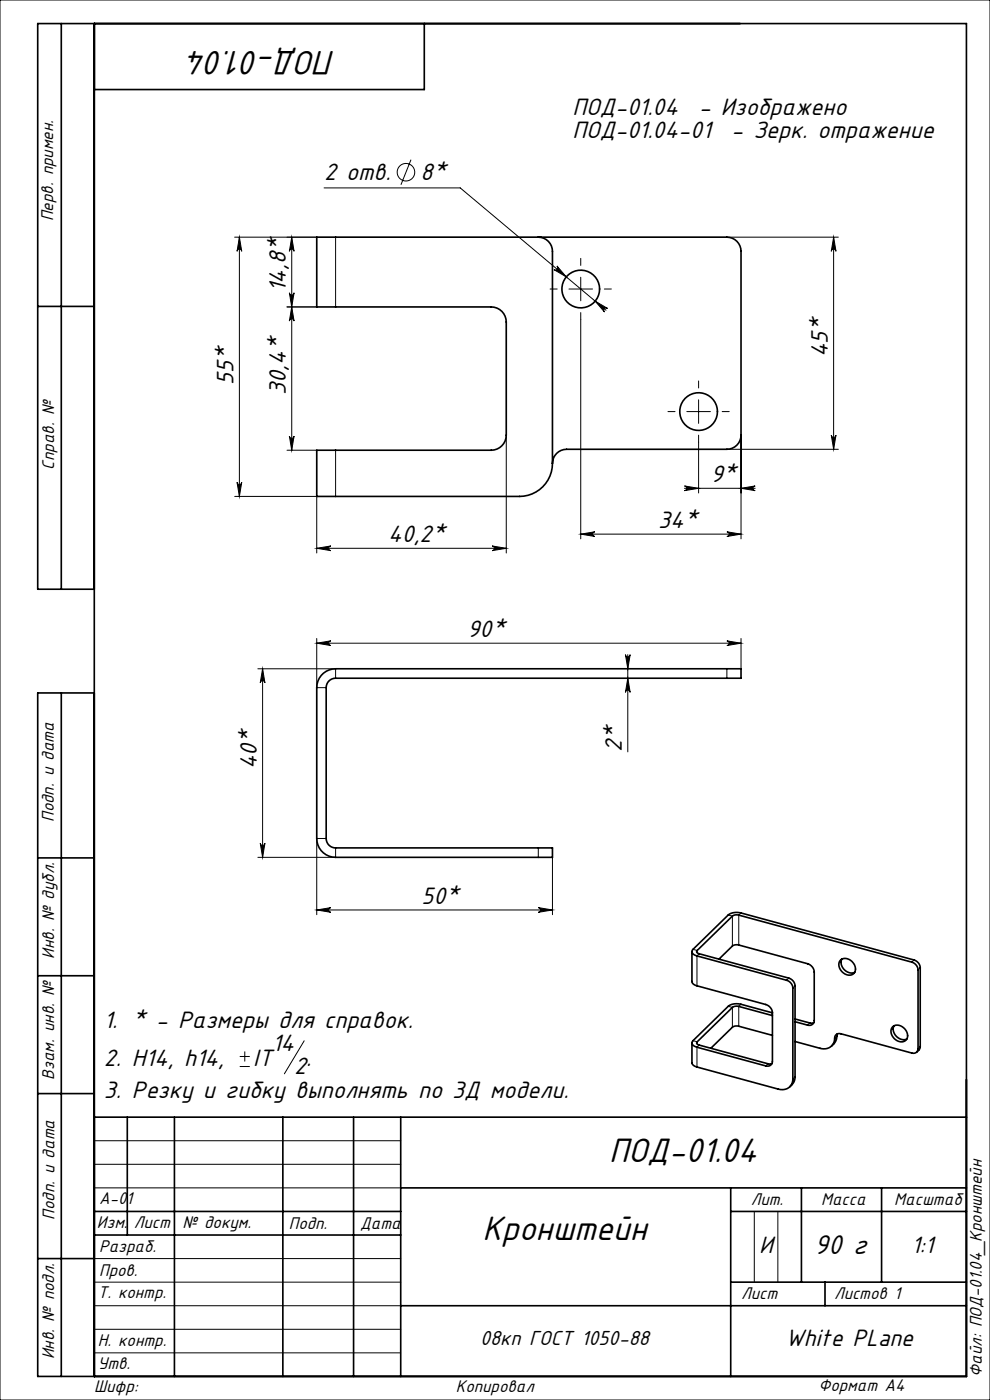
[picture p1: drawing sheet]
<svg xmlns="http://www.w3.org/2000/svg" width="210mm" height="297mm" viewBox="0 0 210 297" stroke-linecap="round" stroke-linejoin="round" font-family="sans-serif">
<g fill="none" stroke="#000" stroke-width=".21">
<path d="M0 0h210v297h-210zM68.7 39.9h28.9l31 25.9M87.2 33.9l-2.2 5.3M49.8 50.3h17.4M50.8 50.3v55M50.8 50.3l.5 3a.5 .5 0 0 0-.5-.5 .5 .5 0 0 0-.5 .5zM61.9 50.3l.5 3a.5 .5 0 0 0-.5-.5 .5 .5 0 0 0-.5 .5zM61.9 50.3v45.2M71.2 50.3v14.8M118.1 56.4l2 2.3-2.6-1.5a.5 .5 0 0 0 .7-.1 .5 .5 0 0 0-.1-.7zM123.2 58.8v5M154.2 50.3h23.6"/>
<path d="M176.8 50.3v45M176.8 50.3l.5 3a.5 .5 0 0 0-.5-.5 .5 .5 0 0 0-.5 .5zM60.9 65.1h6.3M61.4 62.1a.5 .5 0 0 0 .5 .5 .5 .5 0 0 0 .5-.5l-.5 3zM61.9 65.1l.5 3a.5 .5 0 0 0-.5-.5 .5 .5 0 0 0-.5 .5zM120.7 61.3h5M123.2 67.8v46.5M126.3 63.9l2.6 1.5a.5 .5 0 0 0-.7 .1 .5 .5 0 0 0 0 .7zM60.9 95.5h6.3M61.4 92.5a.5 .5 0 0 0 .5 .5 .5 .5 0 0 0 .5-.5l-.5 3zM71.2 95.5v9.8M107.4 92.3v25"/>
<path d="M145.7 87.3h5M148.2 84.8v5M148.2 93.8v10.8M154.2 95.3h23.6M157.2 92.3v22M176.3 92.3a.5 .5 0 0 0 .5 .5 .5 .5 0 0 0 .5-.5l-.5 3zM49.8 105.3h17.4v12M50.3 102.3a.5 .5 0 0 0 .5 .5 .5 .5 0 0 0 .5-.5l-.5 3zM67.2 116.3h40.2M67.2 116.3l3-.5a.5 .5 0 0 0-.5 .5 .5 .5 0 0 0 .5 .5zM104.4 115.8l3 .5-3 .5a.5 .5 0 0 0 .5-.5 .5 .5 0 0 0-.5-.5zM123.2 113.3l3-.5a.5 .5 0 0 0-.5 .5 .5 .5 0 0 0 .5 .5z"/>
<path d="M123.2 113.3h34M145.2 103.1l3 .5-3 .5a.5 .5 0 0 0 .5-.5 .5 .5 0 0 0-.5-.5zM145.2 103.6h15M154.2 112.8l3 .5-3 .5a.5 .5 0 0 0 .5-.5 .5 .5 0 0 0-.5-.5zM157.2 103.6l3-.5a.5 .5 0 0 0-.5 .5 .5 .5 0 0 0 .5 .5zM67.2 135.4v10.5h2M67.2 136.4h90M67.2 136.4l3-.5a.5 .5 0 0 0-.5 .5 .5 .5 0 0 0 .5 .5zM132.7 138.9a.5 .5 0 0 0 .5 .5 .5 .5 0 0 0 .5-.5l-.5 3zM133.2 138.9v20.6M154.2 135.9l3 .5-3 .5a.5 .5 0 0 0 .5-.5 .5 .5 0 0 0-.5-.5zM157.2 135.4v6.5"/>
<path d="M54.7 141.9h16.5v2M55.7 141.9l.5 3a.5 .5 0 0 0-.5-.5 .5 .5 0 0 0-.5 .5zM55.7 141.9v40M133.2 143.9l.5 3a.5 .5 0 0 0-.5-.5 .5 .5 0 0 0-.5 .5zM154.2 141.9v2M55.2 178.9a.5 .5 0 0 0 .5 .5 .5 .5 0 0 0 .5-.5l-.5 3zM69.2 177.9h-2v16.1M71.2 179.9v2h-16.5M114.2 179.9v2M67.2 193l3-.5a.5 .5 0 0 0-.5 .5 .5 .5 0 0 0 .5 .5zM67.2 193h50M114.2 192.5l3 .5-3 .5a.5 .5 0 0 0 .5-.5 .5 .5 0 0 0-.5-.5z"/>
<path d="M117.2 181.9v12.1M154.5 194.1l.9 .3v6.3M157.2 193.7l-.5 .4v6.4M147 201.4l.9 .2v.5M148.3 202.3l-.5 .5v6.3M154.5 213.5l.9 .2v4.2M157.2 213.1l-.5 .4v4.2M167.3 207.5l-.4 .5M168.6 209.1l-.4 .5M171.8 217l-.5 .5M177.5 219.8l-.5 .4M193.9 203.7l-.5 .4"/>
<path d="M195.2 205.3l-.5 .5M50.9 226.3h2.1M50.9 224.1h2.1M51.9 223.1v2.1M64.5 220.8l-4.2 7M147 220.8l.9 .2v.5M148.3 221.7l-.5 .5v4.2M162.9 225.7l-.5 .4M168.6 228.4l-.4 .5M195.2 222l-.5 .5M20 242h65M20 247h65"/>
<path d="M20 252h65M160 257v15M165 257v15M20 277h65M20 272h65M20 267h65M20 287h65M20 282h65"/>
<circle cx="86.1" cy="36.5" r="1.86"/>
</g>
<path d="M123.2 56.3v-1.5M118.2 61.3h-1.5M123.2 66.3v1.5M128.2 61.3h1.5M143.2 87.3h-1.5M148.2 82.3v-1.5M148.2 92.3v1.5M153.2 87.3h1.5" fill="none" stroke="#000" stroke-width=".21" stroke-dasharray="15.2 1.3 1.3 1.3"/>
<g fill="none" stroke="#000" stroke-width=".35">
<path d="M13 5v120M20 5v287M90 5v14h-70M67.2 50.3h87a3 3 0 0 1 3 3v39a3 3 0 0 1-3 3h-34a3 3 0 0 0-3 3 7 7 0 0 1-7 7h-43v-9.8h37a3.2 3.2 0 0 0 3.2-3.2v-24a3.2 3.2 0 0 0-3.2-3.2h-37zM114.2 50.3a3 3 0 0 1 3 3v45M8 65h12M20 125h-12v-120h197v287h-197v-145h12M13 147v145M68.1 143.3a4 4 0 0 1 3.1-1.4h86v2h-86a2 2 0 0 0-2 2v32a2 2 0 0 0 2 2h46v2h-46a4 4 0 0 1-4-4v-32a4 4 0 0 1 .9-2.6zM8 182h12M8 207h12M146.8 201.9v6.4l.3 .5 .7 .3 14.6 4a1.96 1.96 0 0 1 1.4 1.8"/>
<path d="M152.5 203.5l2.9-2.8 .9-.3 15 4a1.96 1.96 0 0 1 1.4 1.8v10.3a1.03 1.03 0 0 1-1.4 1l-2.7-.7M163.8 215.4l-7.1-1.9h-.9l-.4 .2-7.5 7.3a.44 .44 0 0 0 0 .5 .44 .44 0 0 0 .4 .2l14.6 4 .8-.1M163.8 219.6l-7.1-1.9h-.8l-.5 .2-4.6 4.5M168.6 216.2l3.2 .8h.8M177.6 219.3a3.1 3.1 0 0 1-1.2 2.6M178.2 203.7a2.1 2.1 0 0 1 3.3 1.9 1.45 1.45 0 0 1-1 1.3 1.45 1.45 0 0 1-1.6-.5 1.96 1.96 0 0 1-.7-2.7zM178.6 203.5a2.2 2.2 0 0 0 2.7 2.8M189.3 217.9a2.1 2.1 0 0 1 3.2 1.8 1.45 1.45 0 0 1-1 1.3 1.45 1.45 0 0 1-1.5-.4 1.96 1.96 0 0 1-.7-2.7zM189.6 217.6a2.2 2.2 0 0 0 2.8 2.8M8 232h12M20 237h185M27 237v25"/>
<path d="M37 237v55M60 237v55M75 237v55M85 237v55M146.8 221.3v4.2l.5 .6 17.8 4.9a2.25 2.25 0 0 0 3.1-2.1v-19.3a1.84 1.84 0 0 0-1.3-1.6l-19.1-5.2a.89 .89 0 0 1-.8-.4 .89 .89 0 0 1 0-1l7.5-7.3a3.1 3.1 0 0 1 2.7-.4l36.7 10a1.84 1.84 0 0 1 1.3 1.6v16.7l-.1 .5-.6 .7M147 220.8l7.5-7.3a3.1 3.1 0 0 1 2.7-.4l6.6 1.8v10.2a1.03 1.03 0 0 1-1.4 1l-14.6-3.9a.89 .89 0 0 1-.8-.5 .89 .89 0 0 1 0-.9zM168.6 221l5.4 1.4a2.3 2.3 0 0 0 3.1-2.4l.2-.4 .3-.3h.8l15 4.1a.97 .97 0 0 0 1.3-.9v-16.7a1.84 1.84 0 0 0-1.3-1.7l-37.1-10-.9 .3-7.5 7.2a.44 .44 0 0 0 0 .5 .44 .44 0 0 0 .4 .2l19 5.2a1.84 1.84 0 0 1 1.3 1.6v19.3l-.2 1.1-.9 1.1M20 257h65M85 252h120M155 252v40M155 257h50M170 252v20"/>
<path d="M187 252v20M8 267h12M20 262h65M85 277h120M155 272h50M175 272v5"/>
<circle cx="123.2" cy="61.3" r="4"/>
<circle cx="148.2" cy="87.3" r="4"/>
</g>
<g fill="#000">
<path d="M50.8 50.3l.5 3a.5 .5 0 0 0-.5-.5 .5 .5 0 0 0-.5 .5zM50.3 102.3a.5 .5 0 0 0 .5 .5 .5 .5 0 0 0 .5-.5l-.5 3zM61.9 65.1l.5 3a.5 .5 0 0 0-.5-.5 .5 .5 0 0 0-.5 .5zM61.4 92.5a.5 .5 0 0 0 .5 .5 .5 .5 0 0 0 .5-.5l-.5 3zM55.7 141.9l.5 3a.5 .5 0 0 0-.5-.5 .5 .5 0 0 0-.5 .5zM55.2 178.9a.5 .5 0 0 0 .5 .5 .5 .5 0 0 0 .5-.5l-.5 3zM132.7 138.9a.5 .5 0 0 0 .5 .5 .5 .5 0 0 0 .5-.5l-.5 3zM133.2 143.9l.5 3a.5 .5 0 0 0-.5-.5 .5 .5 0 0 0-.5 .5z"/>
<path d="M176.3 92.3a.5 .5 0 0 0 .5 .5 .5 .5 0 0 0 .5-.5l-.5 3zM176.8 50.3l.5 3a.5 .5 0 0 0-.5-.5 .5 .5 0 0 0-.5 .5zM61.4 62.1a.5 .5 0 0 0 .5 .5 .5 .5 0 0 0 .5-.5l-.5 3zM61.9 50.3l.5 3a.5 .5 0 0 0-.5-.5 .5 .5 0 0 0-.5 .5z"/>
<path d="M104.4 115.8l3 .5-3 .5a.5 .5 0 0 0 .5-.5 .5 .5 0 0 0-.5-.5zM67.2 116.3l3-.5a.5 .5 0 0 0-.5 .5 .5 .5 0 0 0 .5 .5z"/>
<path d="M123.2 113.3l3-.5a.5 .5 0 0 0-.5 .5 .5 .5 0 0 0 .5 .5zM154.2 112.8l3 .5-3 .5a.5 .5 0 0 0 .5-.5 .5 .5 0 0 0-.5-.5zM145.2 103.1l3 .5-3 .5a.5 .5 0 0 0 .5-.5 .5 .5 0 0 0-.5-.5zM157.2 103.6l3-.5a.5 .5 0 0 0-.5 .5 .5 .5 0 0 0 .5 .5zM126.3 63.9l1.9 2.3a.5 .5 0 0 1 0-.7 .5 .5 0 0 1 .7-.1zM118.1 56.4a.5 .5 0 0 1 .1 .7 .5 .5 0 0 1-.7 .1l2.6 1.5zM67.2 193l3-.5a.5 .5 0 0 0-.5 .5 .5 .5 0 0 0 .5 .5zM114.2 192.5l3 .5-3 .5a.5 .5 0 0 0 .5-.5 .5 .5 0 0 0-.5-.5z"/>
<path d="M154.2 135.9l3 .5-3 .5a.5 .5 0 0 0 .5-.5 .5 .5 0 0 0-.5-.5zM67.2 136.4l3-.5a.5 .5 0 0 0-.5 .5 .5 .5 0 0 0 .5 .5z"/>
</g>
<g font-size="8">
<text x="71.2" y="10.7" transform="rotate(-180 71.2 10.7)">ПОД-01.04</text>
<text x="129.2" y="246.6">ПОД-01.04</text>
<text x="102.3" y="263.1">Кронштейн</text>
</g>
<text font-size="6.4" x="172.8" y="266">90 г</text>
<g font-size="5.6">
<text x="121.4" y="24.4">ПОД-01.04</text>
<text x="121.4" y="29.3">ПОД-01.04-01</text>
<text x="148.2" y="24.4">- Изображено</text>
<text x="155.1" y="29.3">- Зерк. отражение</text>
<text x="68.7" y="38.3">2 отв.</text>
<text x="89.2" y="38.3">8*</text>
<text x="60.6" y="62" transform="rotate(-90 60.6 62)">14,8*</text>
<text x="175.6" y="75.8" transform="rotate(-90 175.6 75.8)">45*</text>
<text x="49.5" y="81.7" transform="rotate(-90 49.5 81.7)">55*</text>
<text x="60.6" y="83.8" transform="rotate(-90 60.6 83.8)">30,4*</text>
<text x="150.8" y="102.3">9*</text>
<text x="139.6" y="112.1">34*</text>
<text x="82.3" y="115.1">40,2*</text>
<text x="99.2" y="135.2">90*</text>
<text x="131.9" y="159.5" transform="rotate(-90 131.9 159.5)">2*</text>
<text x="54.4" y="163.2" transform="rotate(-90 54.4 163.2)">40*</text>
<text x="89.4" y="191.8">50*</text>
<text x="22" y="218.1">1. * - Размеры для справок.</text>
<text x="22" y="226.2">2. Н14, h14,</text>
<text x="53.7" y="226.2">IT</text>
<text x="57.7" y="223">14</text>
<text x="62.4" y="227.9">2</text>
<text x="65" y="226.2">.</text>
<text x="22" y="232.8">3. Резку и гибку выполнять по 3Д модели.</text>
<text x="161.1" y="265.7">И</text>
<text x="193.4" y="265.8">1:1</text>
<text x="166.6" y="285.6">White PLane</text>
</g>
<text font-size="4.8" x="101.8" y="285.4">08кп ГОСТ 1050-88</text>
<g font-size="4">
<text x="11.3" y="46.9" transform="rotate(-90 11.3 46.9)">Перв. примен.</text>
<text x="11.5" y="99.6" transform="rotate(-90 11.5 99.6)">Справ. №</text>
<text x="11.4" y="174.4" transform="rotate(-90 11.4 174.4)">Подп. и дата</text>
<text x="11.5" y="203.4" transform="rotate(-90 11.5 203.4)">Инв. № дубл.</text>
<text x="11.5" y="229" transform="rotate(-90 11.5 229)">Взам. инв. №</text>
<text x="21" y="255.5">А-01</text>
<text x="159.2" y="255.6">Лит.</text>
<text x="174.2" y="255.6">Масса</text>
<text x="189.7" y="255.6">Масштаб</text>
<text x="11.5" y="258.8" transform="rotate(-90 11.5 258.8)">Подп. и дата</text>
<text x="20.6" y="260.5">Изм.</text>
<text x="28.4" y="260.5">Лист</text>
<text x="38.7" y="260.5">№ докум.</text>
<text x="61.3" y="260.6">Подп.</text>
<text x="76.4" y="260.6">Дата</text>
<text x="21" y="265.6">Разраб.</text>
<text x="20.7" y="275.4">Т. контр.</text>
<text x="21" y="270.8">Пров.</text>
<text x="157.2" y="275.6">Лист</text>
<text x="176.9" y="275.6">Листов 1</text>
<text x="20.7" y="285.6">Н. контр.</text>
<text x="11.5" y="288.4" transform="rotate(-90 11.5 288.4)">Инв. № подл.</text>
<text x="20.7" y="290.4">Утв.</text>
<text x="208.3" y="292.1" transform="rotate(-90 208.3 292.1)">Файл: ПОД-01.04_Кронштейн</text>
<text x="20" y="295.3">Шифр:</text>
<text x="96.7" y="295.3">Копировал</text>
<text x="173.6" y="295.1">Формат A4</text>
</g>
</svg>
